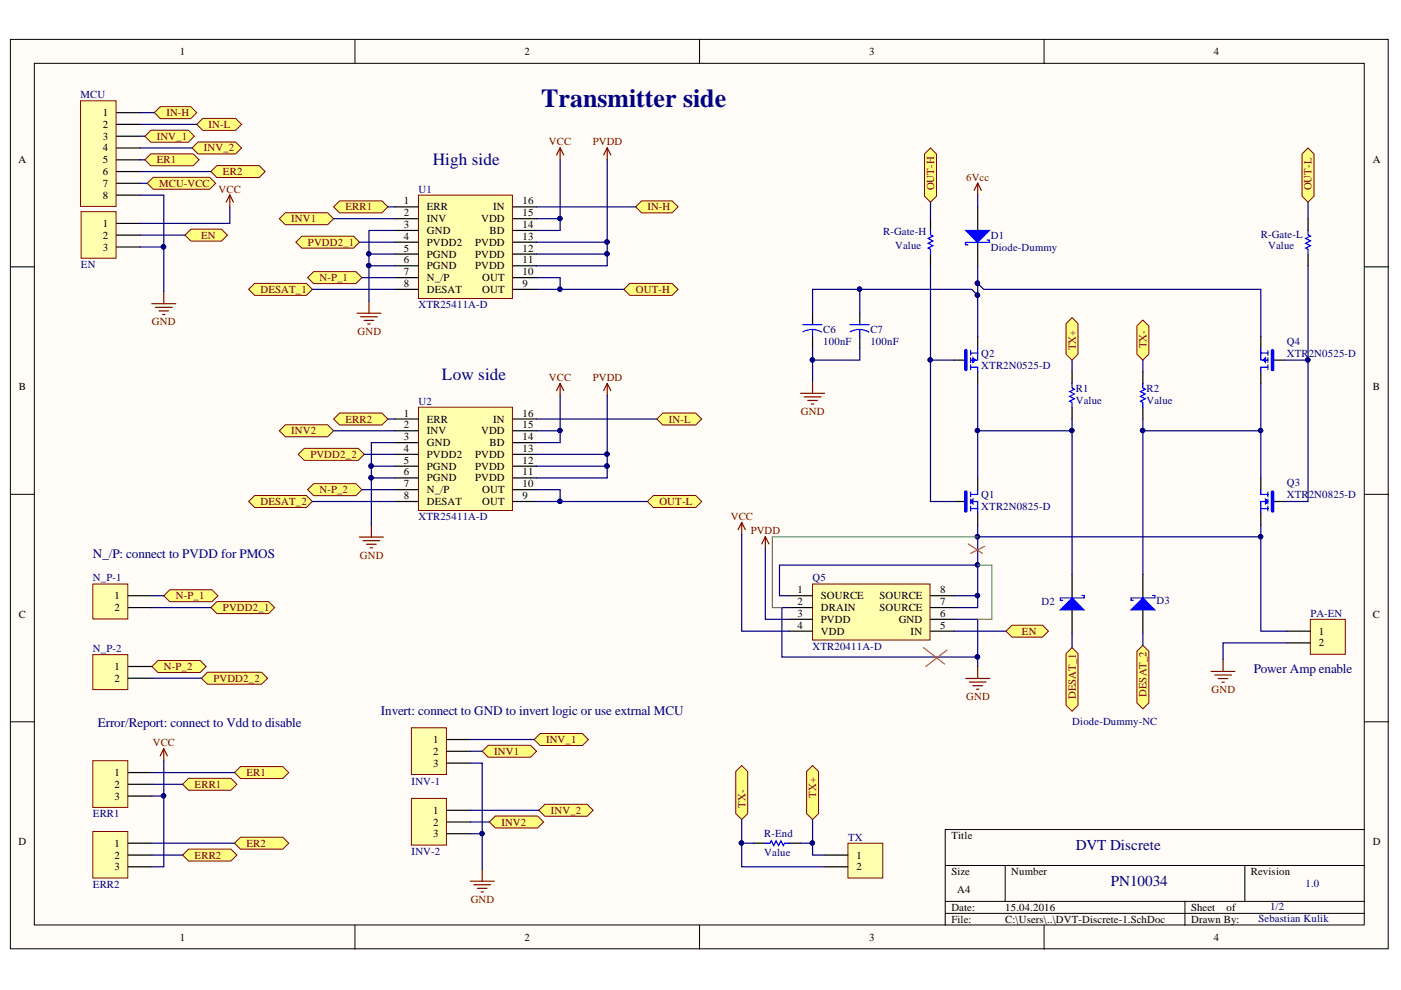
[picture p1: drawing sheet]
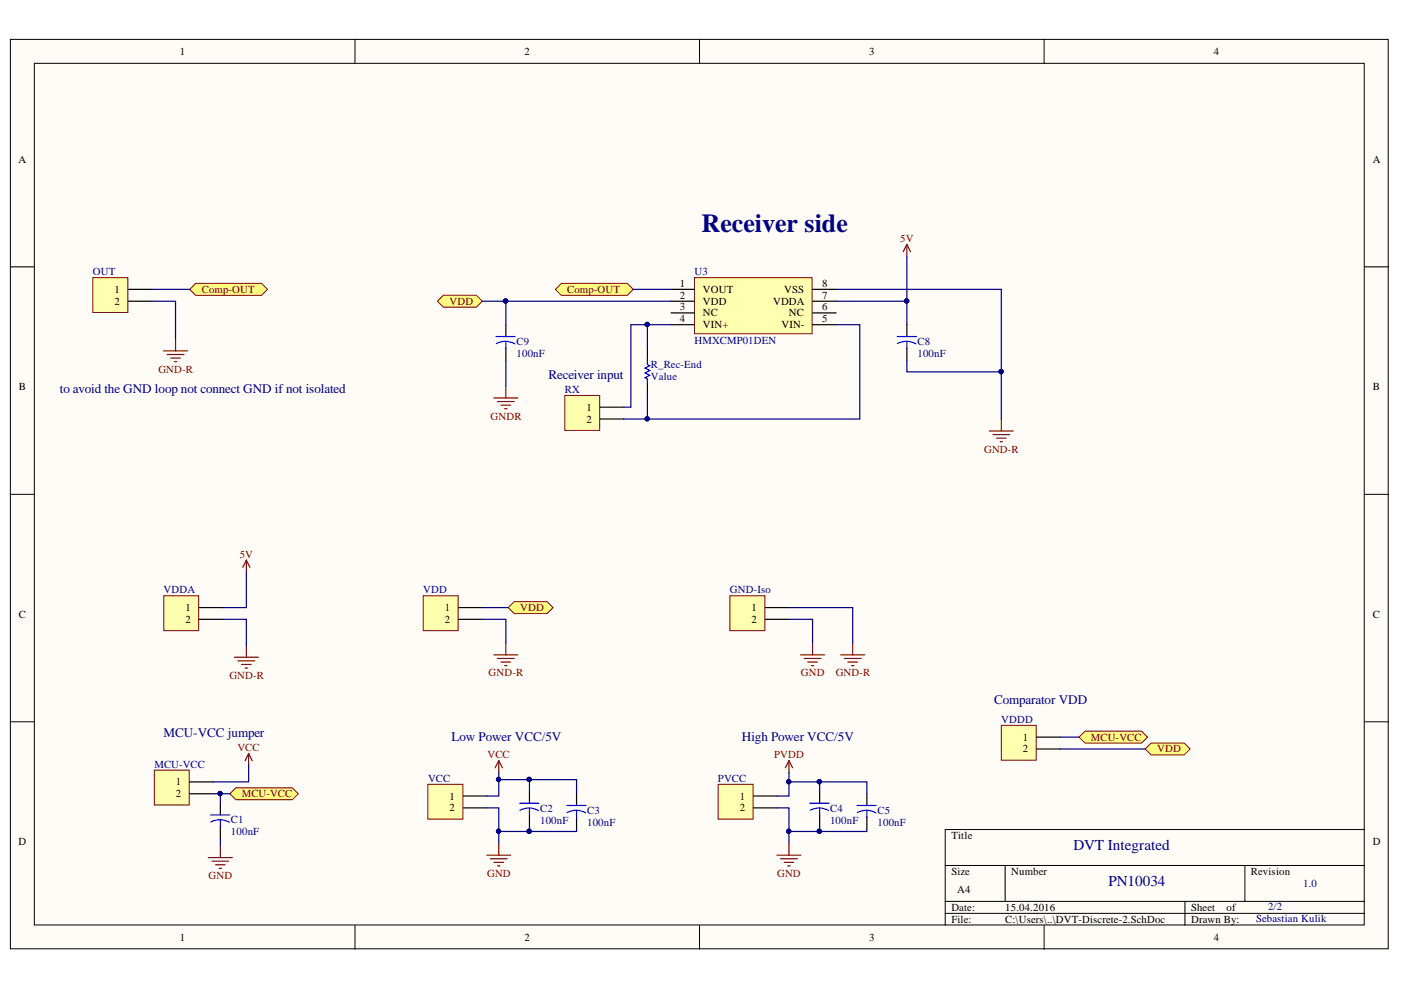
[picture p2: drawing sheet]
# Altium project DVT-Discrete.PrjPcb
2 sheets, 45 parts. Net scope: flat (ports and power ports of the same name join across sheets).
Board file: DVT-Discrete.PcbDoc
Sheets:
  DVT-Discrete-1.SchDoc
  DVT-Discrete-2.SchDoc

## Sheet DVT-Discrete-1.SchDoc
size A4

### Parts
C6  value 100nF  [Dummy-10mm]  (hidden comment: Capacitor-Dummy-THT)
C7  value 100nF  [Dummy-10mm]  (hidden comment: Capacitor-Dummy-THT)
D1  Diode-Dummy  [DO-15-Dummy]
D2  Diode-Dummy-NC  [DO-15-Dummy]
D3  Diode-Dummy  [DO-15-Dummy]  (value not drawn)
EN  Plug_3_90_2.54  [HDR1X3]  (value not drawn)
ERR1  Plug_3_90_2.54  [HDR1X3]  (value not drawn)
ERR2  Plug_3_90_2.54  [HDR1X3]  (value not drawn)
INV-1  Plug_3_90_2.54  [HDR1X3]  (value not drawn)
INV-2  Plug_3_90_2.54  [HDR1X3]  (value not drawn)
MCU  Plug_08_2.54  [HDR1X8_2.54]  (value not drawn)
N_P-1  Plug_2_90_2.54  [HDR1X2]  (value not drawn)
N_P-2  Plug_2_90_2.54  [HDR1X2]  (value not drawn)
PA-EN  Plug_2_90_2.54  [HDR1X2]  (value not drawn)
Q1  XTR2N0825-D  [DIP-8-Ceramic-HT]
Q2  XTR2N0525-D  [DIP-8-Ceramic-HT]
Q3  XTR2N0825-D  [DIP-8-Ceramic-HT]
Q4  XTR2N0525-D  [DIP-8-Ceramic-HT]
Q5  XTR20411A-D  [DIP-8-Ceramic-HT]
R1  Resistor-Dummy-THT  [Dummy-15mm]  (value not drawn)
R2  Resistor-Dummy-THT  [Dummy-15mm]  (value not drawn)
R-End  Resistor-Dummy-THT  [Dummy-10mm]  (value not drawn)
R-Gate-H  Resistor-Dummy-THT  [Dummy-10mm]  (value not drawn)
R-Gate-L  Resistor-Dummy-THT  [Dummy-10mm]  (value not drawn)
TX  PHOENIX_1715721  [Phoenix-2-5_08]  (value not drawn)
U1  XTR25411A-D  [DIP-16-Ceramic-HT]
U2  XTR25411A-D  [DIP-16-Ceramic-HT]

### Ports
DESAT_1, DESAT_2, EN, ER1, ER2, ERR1, ERR2, IN-H, IN-L, INV1, INV2, INV_1, INV_2, MCU-VCC, N-P_1, N-P_2, OUT-H, OUT-L, PVDD2_1, PVDD2_2, TX+, TX-

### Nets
6Vcc: D1.2(A)
GND: C6.2 C7.2 EN.3 INV-1.3 INV-2.3 MCU.8 PA-EN.2 Q5.2(DRAIN) Q5.6(GND) U1.3(GND) U1.5(PGND) U1.6(PGND) U2.3(GND) U2.5(PGND) U2.6(PGND)
PVDD: Q5.3(PVDD) U1.11(PVDD) U1.12(PVDD) U1.13(PVDD) U2.11(PVDD) U2.12(PVDD) U2.13(PVDD)
VCC: EN.1 ERR1.3 ERR2.3 Q5.4(VDD) U1.14(BD) U1.15(VDD) U2.14(BD) U2.15(VDD)
NetC1_1: MCU.7 ; port MCU-VCC
NetC6_1: C6.1 C7.1 D1.1(K) Q2.1(Source) Q4.1(Source)
NetD2_1: D2.1(K) Q1.5(Drain) Q2.5(Drain) R1.1
NetD2_2: D2.2(A) U1.8(DESAT) ; port DESAT_1
NetD3_1: D3.1(K) Q3.5(Drain) Q4.5(Drain) R2.1
NetD3_2: D3.2(A) U2.8(DESAT) ; port DESAT_2
NetEN_2: EN.2 Q5.5(IN) ; port EN
NetERR1_1: ERR1.1 MCU.5 ; port ER1
NetERR1_2: ERR1.2 U1.1(ERR) ; port ERR1
NetERR2_1: ERR2.1 MCU.6 ; port ER2
NetERR2_2: ERR2.2 U2.1(ERR) ; port ERR2
NetINV-1_1: INV-1.1 MCU.3 ; port INV_1
NetINV-1_2: INV-1.2 U1.2(INV) ; port INV1
NetINV-2_1: INV-2.1 MCU.4 ; port INV_2
NetINV-2_2: INV-2.2 U2.2(INV) ; port INV2
NetMCU_1: MCU.1 U1.16(IN) ; port IN-H
NetMCU_2: MCU.2 U2.16(IN) ; port IN-L
NetN_P-1_1: N_P-1.1 U1.7(N_/P) ; port N-P_1
NetN_P-1_2: N_P-1.2 U1.4(PVDD2) ; port PVDD2_1
NetN_P-2_1: N_P-2.1 U2.7(N_/P) ; port N-P_2
NetN_P-2_2: N_P-2.2 U2.4(PVDD2) ; port PVDD2_2
NetPA-EN_1: PA-EN.1 Q1.1(Source) Q3.1(Source) Q5.1(SOURCE) Q5.7(SOURCE) Q5.8(SOURCE)
NetQ1_4: Q1.4(Gate) Q2.4(Gate) R-Gate-H.1
NetQ3_4: Q3.4(Gate) Q4.4(Gate) R-Gate-L.1
NetR1_2: R1.2 R-End.2 TX.1 ; port TX+
NetR2_2: R2.2 R-End.1 TX.2 ; port TX-
NetR-Gate-H_2: R-Gate-H.2 U1.9(OUT) U1.10(OUT) ; port OUT-H
NetR-Gate-L_2: R-Gate-L.2 U2.9(OUT) U2.10(OUT) ; port OUT-L

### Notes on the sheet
- Transmitter side
- (near U1) High side
- (near U2) Low side
- (near N_P-1) N_/P: connect to PVDD for PMOS
- (near PA-EN) Power Amp enable
- Error/Report: connect to Vdd to disable
- (near INV-1) Invert: connect to GND to invert logic or use extrnal MCU
- DVT Discrete
- PN10034
- 1/2
- 1.0
- Sebastian Kulik

## Sheet DVT-Discrete-2.SchDoc
size A4

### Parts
C1  value 100nF  [Dummy-10mm]  (hidden comment: Capacitor-Dummy-THT)
C2  value 100nF  [Dummy-10mm]  (hidden comment: Capacitor-Dummy-THT)
C3  value 100nF  [Dummy-10mm]  (hidden comment: Capacitor-Dummy-THT)
C4  value 100nF  [Dummy-10mm]  (hidden comment: Capacitor-Dummy-THT)
C5  value 100nF  [Dummy-10mm]  (hidden comment: Capacitor-Dummy-THT)
C8  value 100nF  [Dummy-10mm]  (hidden comment: Capacitor-Dummy-THT)
C9  value 100nF  [Dummy-10mm]  (hidden comment: Capacitor-Dummy-THT)
GND-Iso  PHOENIX_1715721  [Phoenix-2-5_08]  (value not drawn)
MCU-VCC  Plug_2_90_2.54  [HDR1X2]  (value not drawn)
OUT  Plug_2_90_2.54  [HDR1X2]  (value not drawn)
PVCC  PHOENIX_1715721  [Phoenix-2-5_08]  (value not drawn)
R_Rec-End  Resistor-Dummy-THT  [Dummy-10mm]  (value not drawn)
RX  PHOENIX_1715721  [Phoenix-2-5_08]  (value not drawn)
U3  HMXCMP01DEN  [Honeywell-SO8]
VCC  PHOENIX_1715721  [Phoenix-2-5_08]  (value not drawn)
VDD  PHOENIX_1715721  [Phoenix-2-5_08]  (value not drawn)
VDDA  PHOENIX_1715721  [Phoenix-2-5_08]  (value not drawn)
VDDD  Plug_2_90_2.54  [HDR1X2]  (value not drawn)

### Ports
Comp-OUT, MCU-VCC, VDD

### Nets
5V: C8.1 U3.7(VDDA) VDDA.1
GND: C1.2 C2.2 C3.2 C4.2 C5.2 GND-Iso.2 PVCC.2 VCC.2
GND-R: C8.2 GND-Iso.1 OUT.2 U3.8(VSS) VDD.2 VDDA.2
GNDR: C9.2
PVDD: C4.1 C5.1 PVCC.1
VCC: C2.1 C3.1 MCU-VCC.1 VCC.1
NetC1_1: C1.1 MCU-VCC.2 VDDD.1 ; port MCU-VCC
NetC9_1: C9.1 U3.2(VDD) VDD.1 VDDD.2 ; port VDD
NetOUT_1: OUT.1 U3.1(VOUT) ; port Comp-OUT
NetR_Rec-End_1: R_Rec-End.1 RX.2 U3.5(VIN-)
NetR_Rec-End_2: R_Rec-End.2 RX.1 U3.4(VIN+)

Not connected (* = marked no-connect by the designer): U3 3(NC) 6(NC)

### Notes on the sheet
- Receiver side
- to avoid the GND loop not connect GND if not isolated
- (near R_Rec-End) Receiver input
- (near MCU-VCC) MCU-VCC jumper
- (near VDDD) Comparator VDD
- Low Power VCC/5V
- High Power VCC/5V
- DVT Integrated
- PN10034
- 2/2
- 1.0
- Sebastian Kulik

## Nets that join several sheets
GND: DVT-Discrete-1 (15 pins), DVT-Discrete-2 (8 pins)
PVDD: DVT-Discrete-1 (7 pins), DVT-Discrete-2 (C4.1 C5.1 PVCC.1)
VCC: DVT-Discrete-1 (8 pins), DVT-Discrete-2 (C2.1 C3.1 MCU-VCC.1 VCC.1)
NetC1_1: DVT-Discrete-1 (MCU.7), DVT-Discrete-2 (C1.1 MCU-VCC.2 VDDD.1)
